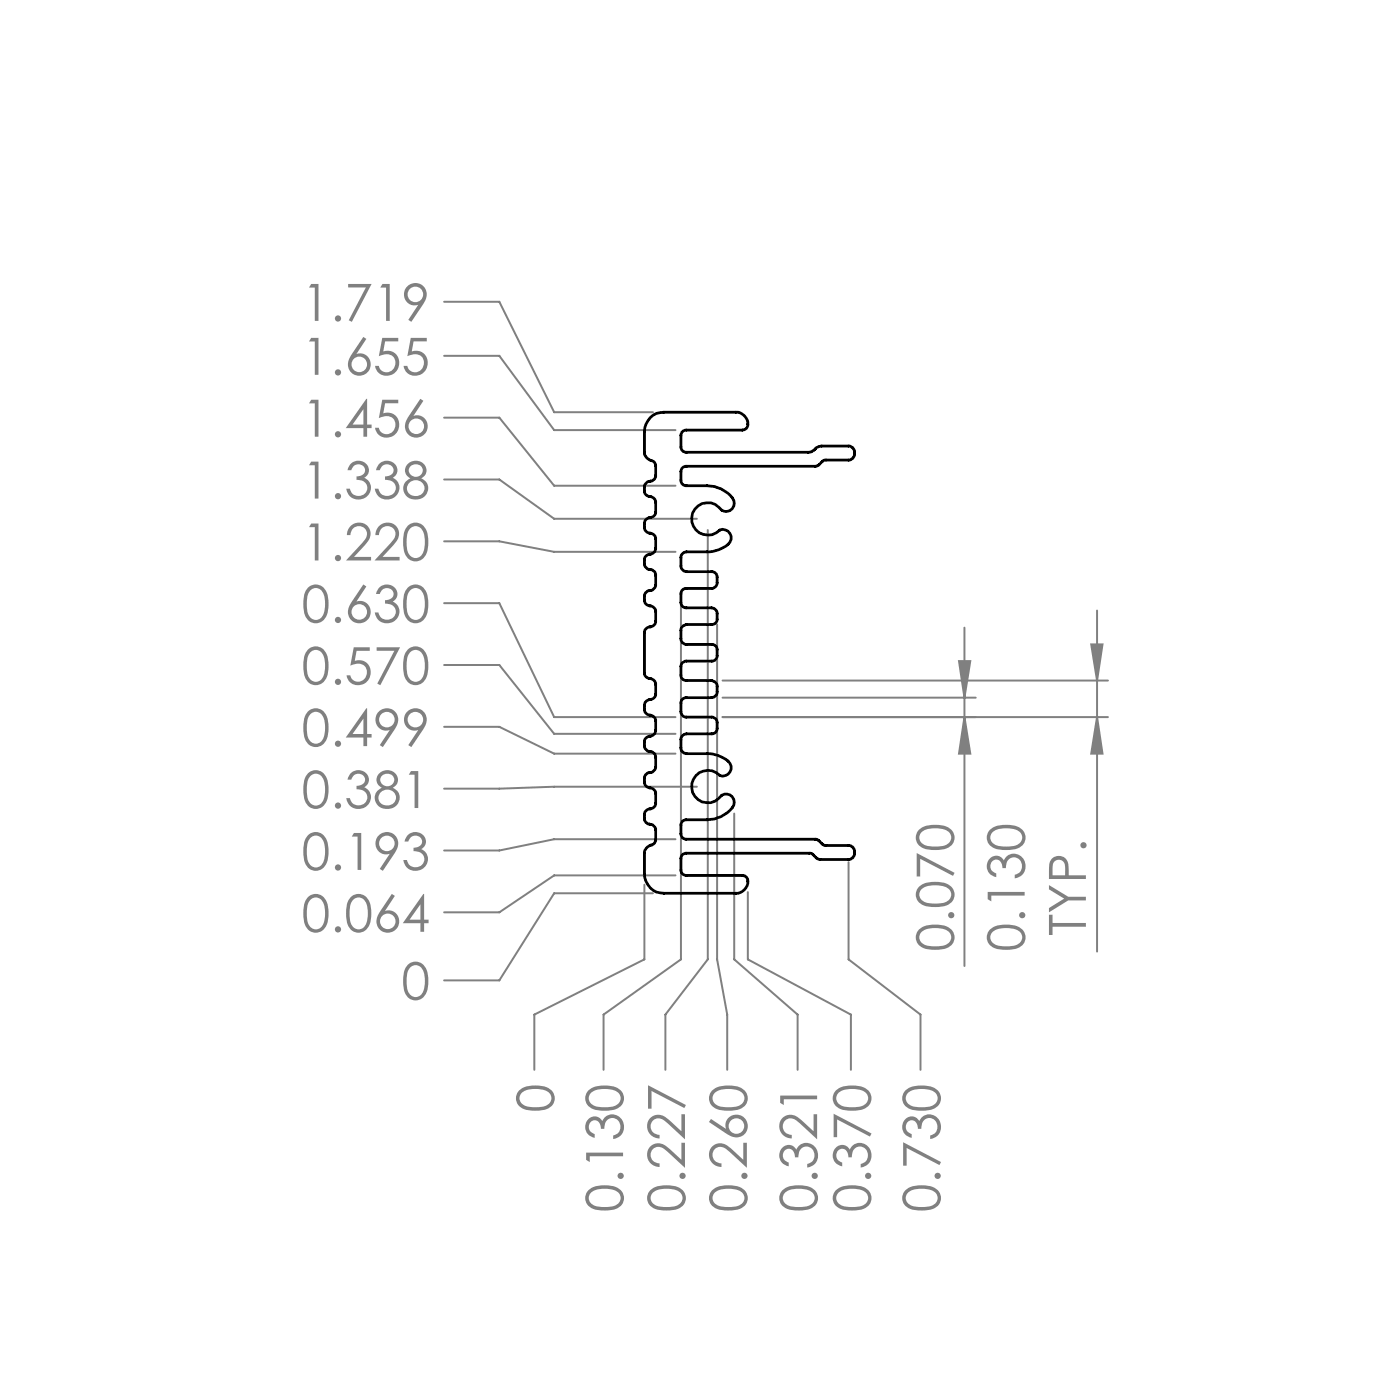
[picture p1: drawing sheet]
<svg xmlns="http://www.w3.org/2000/svg" width="127mm" height="127mm" viewBox="0 0 127 127" stroke-linecap="round" stroke-linejoin="round" font-family="sans-serif">
<g fill="none" stroke="#808080" stroke-width=".18">
<path d="M40.3 37.9h5l5 6.2h11M40.3 32.3h5l5 6.7h11M40.3 27.4h5l5 10h8.9M40.3 54.7h5l5 10.4h11M40.3 49.1h5l5 1h11M40.3 43.5h5l5 3.6h12.9M61.8 54.9v32.1l-7 5v5M64.2 48.1v38.9l-3.8 5v5M65.1 56.7v30.3l.9 5v5M87 60h1l-.5 3.3zM87.5 56.9v30.7M99 58.5h1l-.5 3.2z"/>
<path d="M99.5 55.4v30.9M40.3 65.9h5l5 2.5h11M40.3 60.3h5l5 6.3h11M61.3 79.4h-11l-5 3.4h-5M61.3 76.1h-11l-5 1.1h-5M63.2 71.4h-12.9l-5 .1h-5M65.5 65.1h35M65.5 63.3h23M65.5 61.7h35M66.6 73.8v13.2l5.8 5v5M77 78.2v8.8l6.5 5v5M87.5 65.1l.5 3.3h-1z"/>
<path d="M99.5 65.1l.5 3.3h-1zM58.5 80.3v6.7l-10 5v5M59.2 81h-8.9l-5 7.9h-5M67.8 80.9v6.1l9.4 5v5"/>
</g>
<g fill="#808080">
<path d="M87.5 65.1l.5 3.3h-1zM87 60h1l-.5 3.3z"/>
<path d="M99.5 65.1l.5 3.3h-1zM99 58.5h1l-.5 3.2z"/>
</g>
<path d="M59 37.9a1.54 1.54 0 0 1 1.2-.5h6.8a1.01 1.01 0 0 1 .7 1.5l-.4 .1h-5.1l-.3 .2-.1 .2v1.1a.48 .48 0 0 0 .5 .5h11.1l.5-.2 .1-.2 .5-.1h2.6a.66 .66 0 0 1 .4 .6 .66 .66 0 0 1-.5 .6h-2.2l-.8 .6h-11.8l-.4 .2v.2v.9a.48 .48 0 0 0 .5 .5h2.2a2.83 2.83 0 0 1 2.1 1.3 .75 .75 0 0 1-.4 .9 .75 .75 0 0 1-1-.3 1.47 1.47 0 0 0-2.1 .1 1.47 1.47 0 0 0 .1 2.1 1.47 1.47 0 0 0 2.1-.1 .78 .78 0 0 1 1 .4 .78 .78 0 0 1-.4 1l-1.2 .5-2.4 .1a.54 .54 0 0 0-.5 .5v.8l.3 .4 2.5 .1a.48 .48 0 0 1 .5 .5l-.1 .7-.1 .1-.2 .2h-2.4a.48 .48 0 0 0-.5 .5v.9l.2 .3h.2h2.4a.54 .54 0 0 1 .5 .6l-.1 .7-.3 .3h-2.4a.54 .54 0 0 0-.5 .5v.8l.1 .3 .3 .2h2.4a.48 .48 0 0 1 .5 .4v.7l-.2 .2-.2 .2h-2.4a.48 .48 0 0 0-.5 .5v.8l.2 .4h.2h2.4a.54 .54 0 0 1 .5 .6v.6l-.4 .4h-2.4a.48 .48 0 0 0-.5 .5v.9l.2 .3 .2 .1h2.4a.48 .48 0 0 1 .5 .4v.7l-.3 .3-.1 .1h-2.4a.54 .54 0 0 0-.5 .5v.8l.3 .4 2 .1a2.79 2.79 0 0 1 2.1 .9 .75 .75 0 0 1-.2 1 .75 .75 0 0 1-1-.2 1.47 1.47 0 0 0-2 .5 1.47 1.47 0 0 0 .5 2 1.47 1.47 0 0 0 2-.5 .78 .78 0 0 1 1 .4 .78 .78 0 0 1-.3 1l-.8 .6-.6 .2-2.5 .1a.48 .48 0 0 0-.5 .5v.8v.2l.4 .2h11.8l.8 .6h2.2a.64 .64 0 0 1 .5 .6 .64 .64 0 0 1-.5 .7h-2.7l-.7-.6h-11.4l-.3 .1-.1 .3v1.1a.48 .48 0 0 0 .5 .5h5.2a.64 .64 0 0 1 .2 1.1l-.4 .4-.3 .1h-6.8a1.75 1.75 0 0 1-1.7-1.7v-2a.99 .99 0 0 1 .7-.7l.3-.3v-1.1a.7 .7 0 0 0-.8-.5l-.2-.3v-.6a.79 .79 0 0 1 .7-.5l.3-.3v-1.1a.79 .79 0 0 0-.8-.5l-.2-.4v-.5a.7 .7 0 0 1 .7-.5l.3-.4v-1a.7 .7 0 0 0-.8-.5l-.2-.4v-.5a.79 .79 0 0 1 .7-.5l.3-.3v-1.1a.79 .79 0 0 0-.8-.5l-.2-.3v-.6a.79 .79 0 0 1 .7-.5l.3-.4v-1a.79 .79 0 0 0-.8-.5l-.2-.4v-3.8a.79 .79 0 0 1 .7-.5l.3-.4v-1a.79 .79 0 0 0-.8-.5l-.2-.4v-.5a.7 .7 0 0 1 .7-.5l.3-.4v-1a.7 .7 0 0 0-.8-.5l-.2-.4v-.5a.79 .79 0 0 1 .7-.5l.3-.4v-1a.79 .79 0 0 0-.8-.5l-.2-.4v-.5a.79 .79 0 0 1 .7-.5l.3-.4v-1a.79 .79 0 0 0-.8-.5l-.2-.4v-.5a.68 .68 0 0 1 .7-.5l.3-.3v-1.1a.7 .7 0 0 0-.7-.5l-.2-.2-.1-.4v-1.9l.1-.7z" fill="none" stroke="#000" stroke-width=".25"/>
<g font-size="4.7" fill="#808080">
<text x="27.4" y="29.1">1.719</text>
<text x="27.4" y="34">1.655</text>
<text x="27.4" y="39.6">1.456</text>
<text x="27.4" y="45.2">1.338</text>
<text x="27.4" y="50.8">1.220</text>
<text x="27.4" y="56.5">0.630</text>
<text x="27.4" y="62.1">0.570</text>
<text x="27.4" y="67.7">0.499</text>
<text x="27.4" y="73.3">0.381</text>
<text x="27.4" y="78.9">0.193</text>
<text x="27.4" y="84.5">0.064</text>
<text x="86.5" y="86.3" transform="rotate(-90 86.5 86.3)">0.070</text>
<text x="92.9" y="86.3" transform="rotate(-90 92.9 86.3)">0.130</text>
<text x="98.5" y="84.9" transform="rotate(-90 98.5 84.9)">TYP.</text>
<text x="36.4" y="90.7">0</text>
<text x="50.2" y="100.9" transform="rotate(-90 50.2 100.9)">0</text>
<text x="56.5" y="110" transform="rotate(-90 56.5 110)">0.130</text>
<text x="62.1" y="110" transform="rotate(-90 62.1 110)">0.227</text>
<text x="67.8" y="110" transform="rotate(-90 67.8 110)">0.260</text>
<text x="74.1" y="110" transform="rotate(-90 74.1 110)">0.321</text>
<text x="79" y="110" transform="rotate(-90 79 110)">0.370</text>
<text x="85.3" y="110" transform="rotate(-90 85.3 110)">0.730</text>
</g>
</svg>
